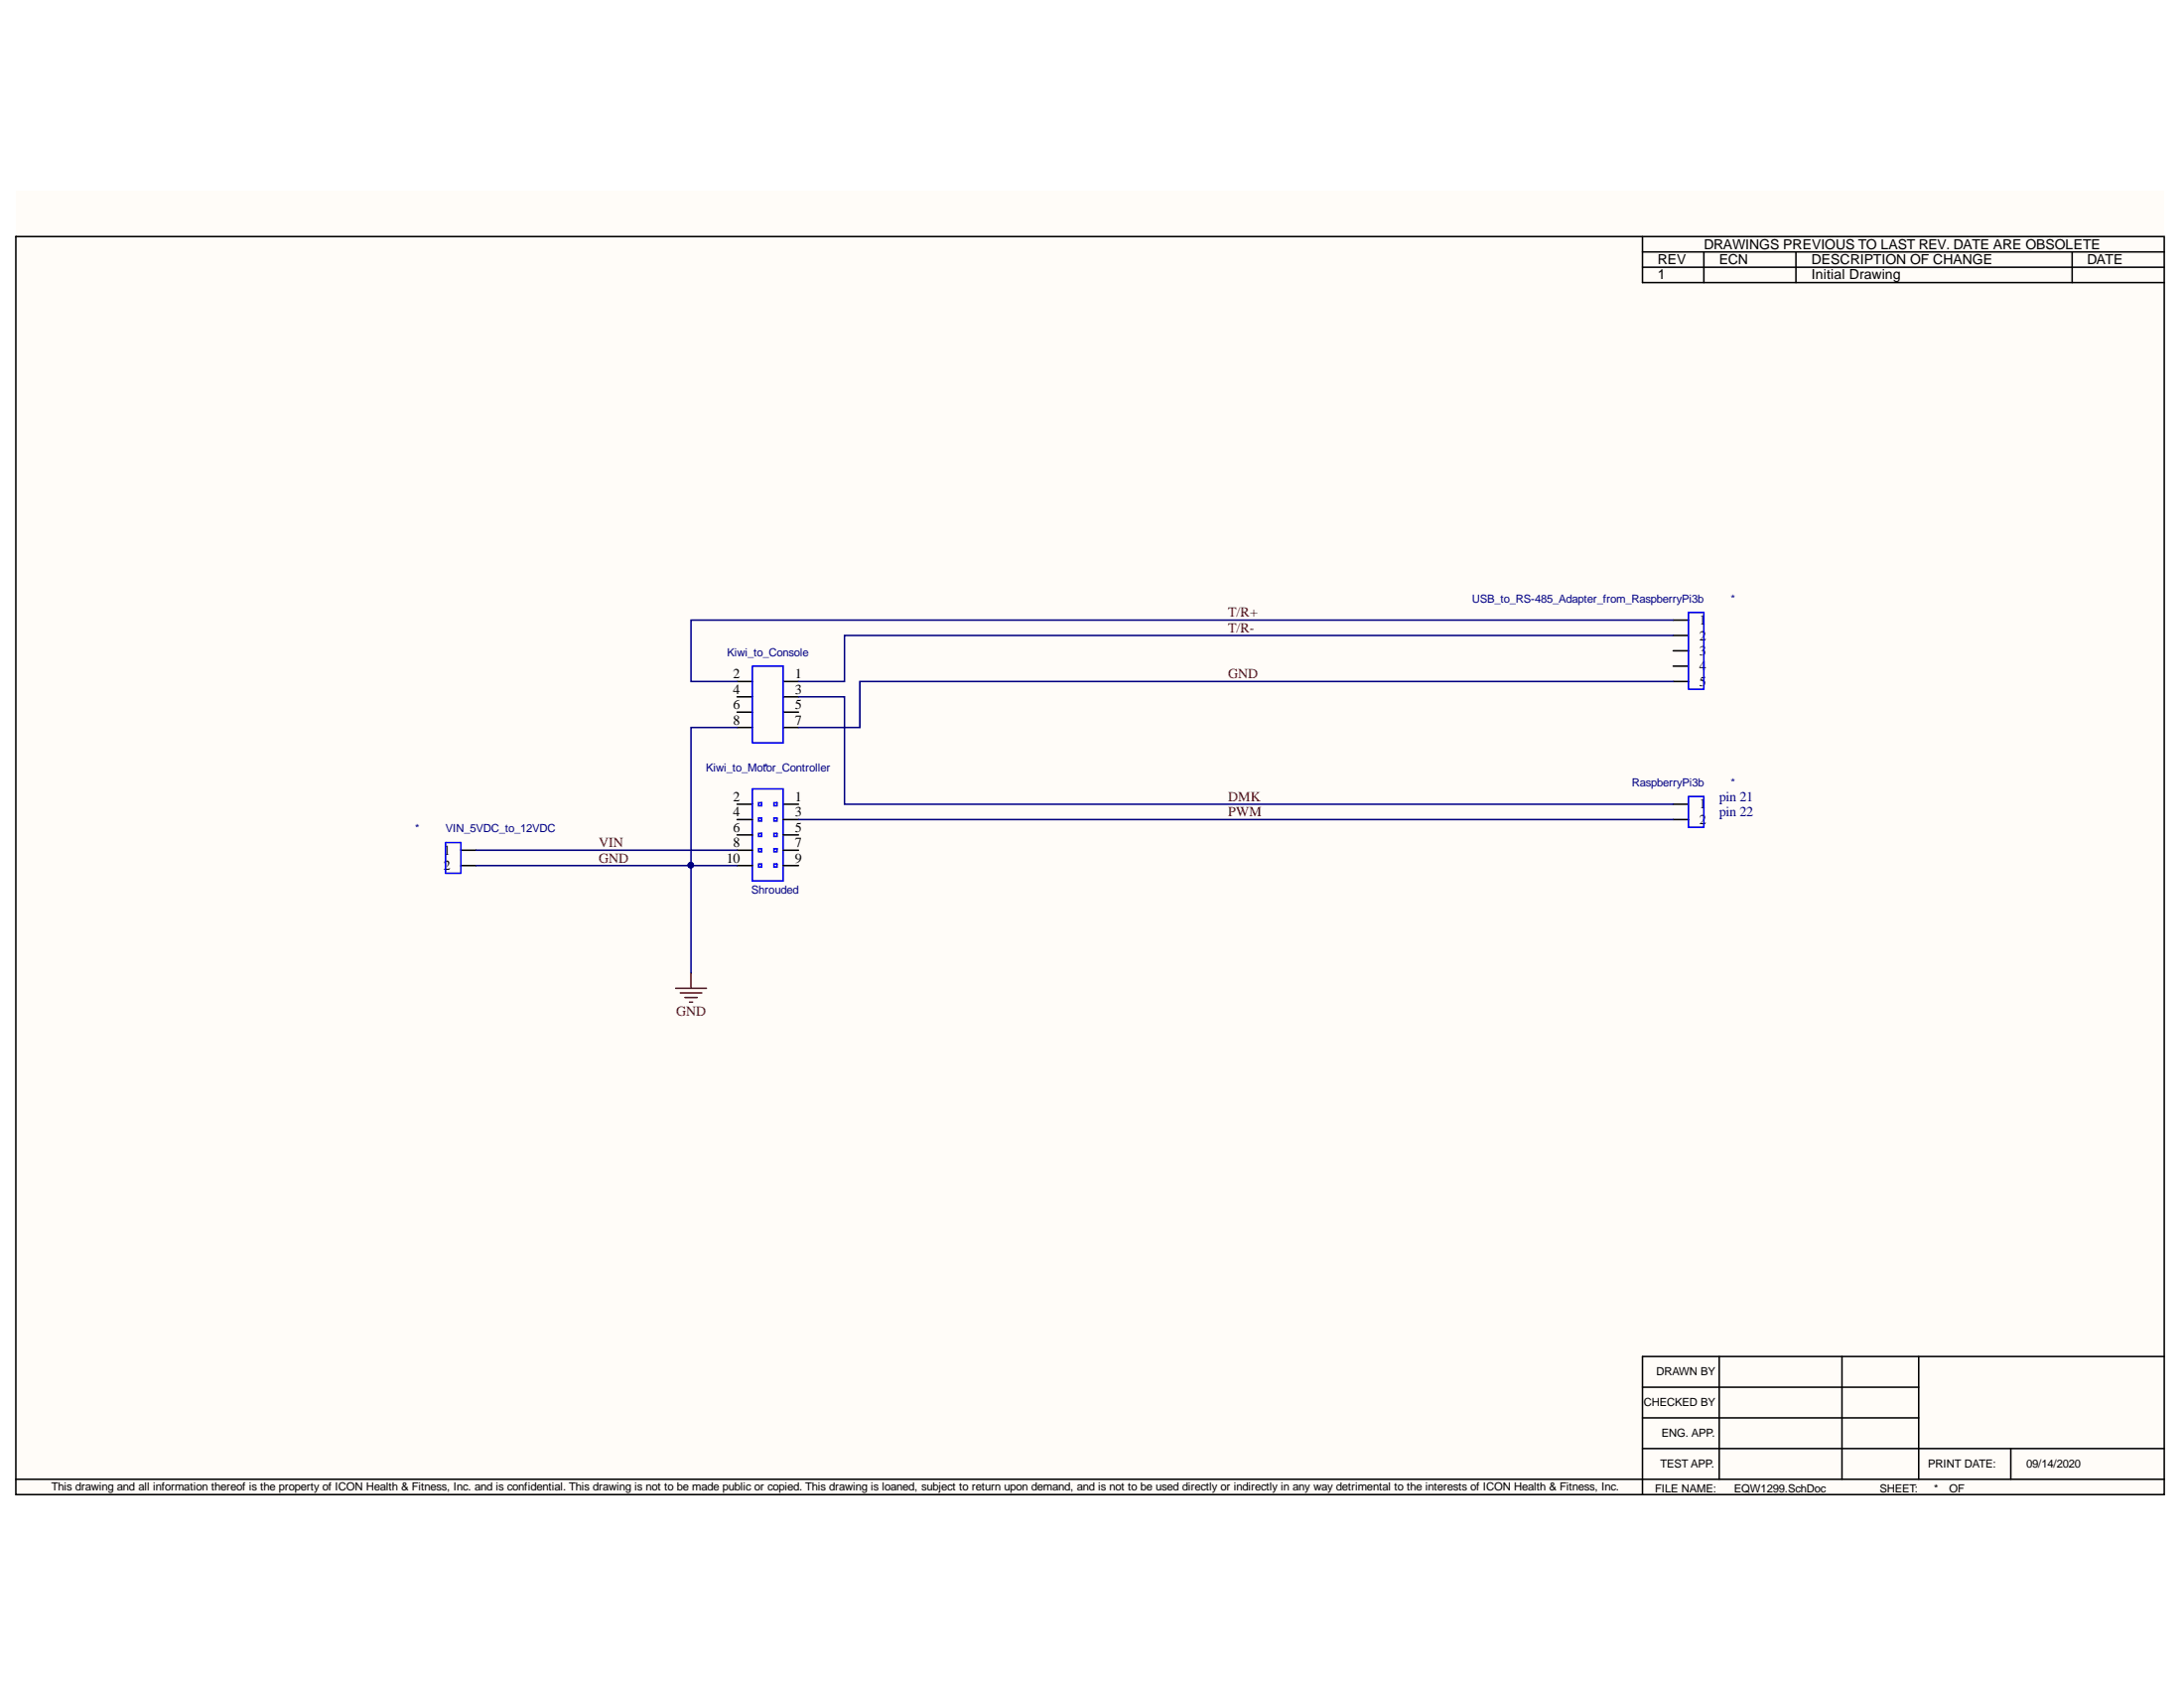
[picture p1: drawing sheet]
<svg xmlns="http://www.w3.org/2000/svg" width="279mm" height="216mm" viewBox="0 0 279 216" stroke-linecap="round" stroke-linejoin="round" font-family="sans-serif">
<path d="M2 24.4h274.8v166.7h-274.8z" fill="#fffcf8"/>
<g fill="none" stroke="#000" stroke-width=".2">
<path d="M2 30.3h274.9v158.9h-274.9zM210.1 32.2h66.8M210.1 30.3v5.8h66.8M210.1 34.2h66.8M218 32.2v3.9M229.8 32.2v3.9M265.1 32.2v3.9M214.1 79.3h1.9M94.3 89.1h2M94.3 87.2h2M94.3 91.1h2M94.3 93.1h2"/>
<path d="M100.2 89.1h2M100.2 87.2h2M100.2 91.1h2M100.2 93.1h2M214.1 87.2h1.9M214.1 85.2h1.9M214.1 81.3h1.9M214.1 83.2h1.9M59 108.7h1.9M59 110.7h1.9M94.3 102.9h2M94.3 104.8h2"/>
<path d="M94.3 106.8h2M94.3 108.7h2M94.3 110.7h2M100.2 102.9h2M100.2 104.8h2M100.2 106.8h2M100.2 108.7h2M100.2 110.7h2M214.1 102.9h1.9M214.1 104.8h1.9M210.1 177.4h35.4M219.9 173.5v15.7"/>
<path d="M235.6 173.5v15.7M245.5 173.5v15.7M276.9 173.5h-66.8v17.7M2 189.2v2h274.9v-2M210.1 185.3h66.8M210.1 181.4h35.4M257.2 185.3v3.9"/>
</g>
<g fill="none" stroke="#00f" stroke-width=".2">
<path d="M216 78.3h2v9.8h-2zM96.3 85.2h3.9v9.8h-3.9zM57 107.8h2v3.9h-2zM96.3 100.9h3.9v11.8h-3.9zM97 102.7h.4v.4h-.4zM97 108.6h.4v.3h-.4zM97 104.6h.4v.4h-.4zM97 106.6h.4v.4h-.4zM97 110.5h.4v.4h-.4zM99 102.7h.4v.4h-.4zM99 108.6h.4v.3h-.4zM99 104.6h.4v.4h-.4z"/>
<path d="M99 106.6h.4v.4h-.4zM99 110.5h.4v.4h-.4zM216 101.9h2v3.9h-2z"/>
</g>
<path d="M86.4 126.4h4M87 127h2.8M87.6 127.6h1.6M88.2 128.2h.4M88.4 124.4v2" fill="none" stroke="#800000" stroke-width=".2"/>
<path d="M214.1 79.3h-125.7v7.9h5.9M94.3 93.1h-5.9v31.3M102.2 89.1h5.8v13.8h106.1M214.1 81.3h-106.1v5.9h-5.8M214.1 87.2h-104.1v5.9h-7.8M60.9 110.7h33.4M60.9 108.7h33.4M102.2 104.8h111.9" fill="none" stroke="#000080" stroke-width=".2"/>
<circle cx="88.4" cy="110.7" r=".35" fill="#000080" stroke="#000080" stroke-width=".13"/>
<g font-size="1.8">
<text x="212.1" y="33.8">REV</text>
<text x="212.1" y="35.7">1</text>
<text x="218" y="31.9">DRAWINGS PREVIOUS TO LAST REV. DATE ARE OBSOLETE</text>
<text x="219.9" y="33.8">ECN</text>
<text x="231.8" y="33.8">DESCRIPTION OF CHANGE</text>
<text x="231.8" y="35.7">Initial Drawing</text>
<text x="267" y="33.8">DATE</text>
<text x="217.4" y="81.9">2</text>
<text x="217.4" y="79.9">1</text>
<text x="217.4" y="83.8">3</text>
<text x="93.8" y="88.7">4</text>
<text x="93.8" y="86.8">2</text>
<text x="101.7" y="88.7">3</text>
<text x="101.7" y="86.8">1</text>
<text x="217.4" y="87.8">5</text>
<text x="217.4" y="85.8">4</text>
<text x="93.8" y="90.7">6</text>
<text x="93.8" y="92.7">8</text>
<text x="101.7" y="90.7">5</text>
<text x="101.7" y="92.7">7</text>
<text x="93.8" y="102.5">2</text>
<text x="93.8" y="104.5">4</text>
<text x="93.8" y="106.4">6</text>
<text x="101.7" y="102.5">1</text>
<text x="101.7" y="104.5">3</text>
<text x="101.7" y="106.4">5</text>
<text x="217.4" y="103.4">1</text>
<text x="217.4" y="105.4">2</text>
<text x="56.7" y="109.4">1</text>
<text x="56.7" y="111.3">2</text>
<text x="92.9" y="110.4">10</text>
<text x="93.8" y="108.3">8</text>
<text x="101.7" y="108.3">7</text>
<text x="101.7" y="110.4">9</text>
</g>
<g font-size="1.8" fill="#800000">
<text x="157.1" y="78.9">T/R+</text>
<text x="157.1" y="80.9">T/R-</text>
<text x="157.1" y="86.8">GND</text>
<text x="157.1" y="102.5">DMK</text>
<text x="157.1" y="104.5">PWM</text>
<text x="76.6" y="110.4">GND</text>
<text x="76.6" y="108.3">VIN</text>
<text x="86.5" y="130">GND</text>
</g>
<g font-size="1.8" fill="#000080">
<text x="219.9" y="102.5">pin 21</text>
<text x="219.9" y="104.5">pin 22</text>
</g>
<g font-size="1.4" fill="#000080">
<text x="188.3" y="77.1">USB_to_RS-485_Adapter_from_RaspberryPi3b</text>
<text x="221.4" y="77.1">*</text>
<text x="93" y="83.9">Kiwi_to_Console</text>
<text x="90.3" y="98.6">Kiwi_to_Mot*or_Controller</text>
<text x="208.8" y="100.6">RaspberryPi3b</text>
<text x="221.4" y="100.6">*</text>
<text x="53.1" y="106.5">*</text>
<text x="57" y="106.5">VIN_5VDC_to_12VDC</text>
<text x="96.1" y="114.3">Shrouded</text>
</g>
<g font-size="1.4">
<text x="210.3" y="179.8">CHECKED BY</text>
<text x="211.9" y="176">DRAWN BY</text>
<text x="212.6" y="183.8">ENG. APP.</text>
<text x="6.6" y="190.7">This drawing and all information thereof is the property of ICON Health &amp; Fitness, Inc. and is confidential. This drawing is not to be made public or copied. This drawing is loaned, subject to return upon demand, and is not to be used directly or indirectly in any way detrimental to the interests of ICON Health &amp; Fitness, Inc.</text>
<text x="211.7" y="190.8">FILE NAME:</text>
<text x="212.4" y="187.7">TEST APP.</text>
<text x="221.9" y="190.8">EQW1299.SchDoc</text>
<text x="240.5" y="190.8">SHEET:</text>
<text x="246.6" y="187.7">PRINT DATE:</text>
<text x="247.4" y="190.8">*</text>
<text x="249.3" y="190.8">OF</text>
<text x="259.2" y="187.7">09/14/2020</text>
</g>
</svg>
